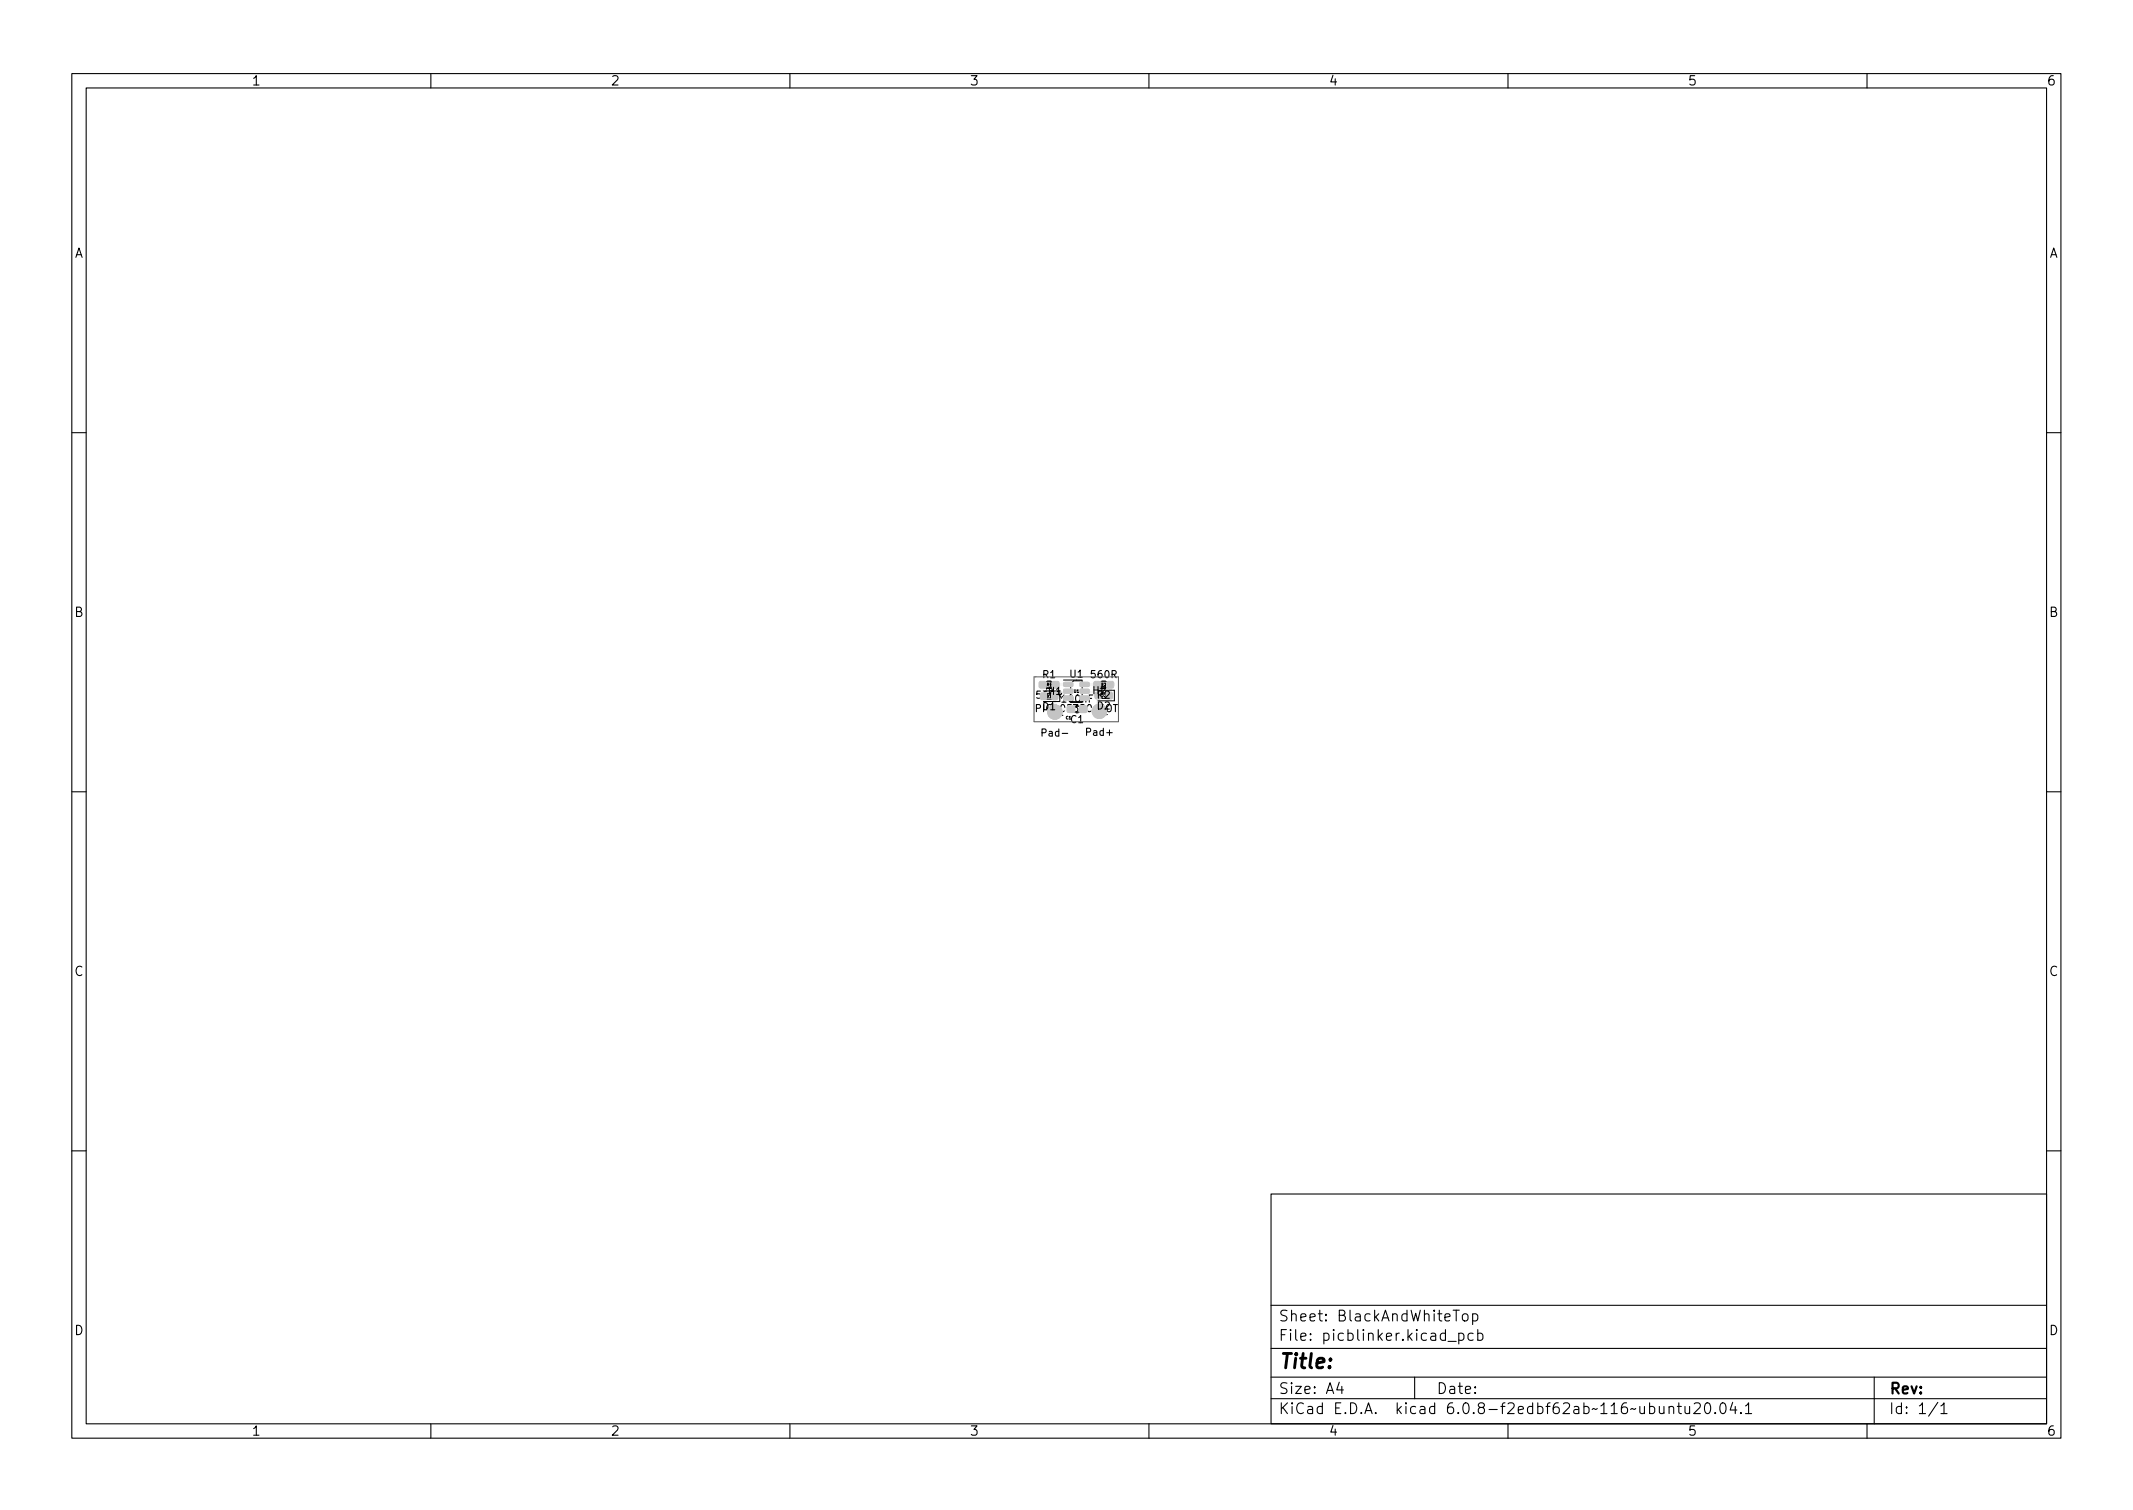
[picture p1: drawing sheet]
<svg xmlns="http://www.w3.org/2000/svg" width="297mm" height="210mm" viewBox="0 0 297 210" stroke-linecap="round" stroke-linejoin="round" font-family="sans-serif">
<g fill="none" stroke="#000" stroke-width=".15">
<path d="M10 10.2h277v190.1h-277zM12 12.2h273v186.1h-273zM60 10.2v2M110 10.2v2M160 10.2v2M210 10.2v2M260 10.2v2M10 60.2h2M285 60.2h2M144.3 98.6h.5l.1-.2v-.2l-.6-.1v1M155 98.1h.6M155.3 98.1v1"/>
<path d="M10 110.2h2M285 110.2h2M10 160.2h2M177 166.3h108v32h-108zM285 160.2h2M60 198.3v2M110 198.3v2M160 198.3v2M177 194.8h108M177 191.8h108M177 187.8h108M177 181.8h108"/>
<path d="M186.5 192.5l-.4 1h1M186.9 193v1M197 191.8v3M201.6 186.8h1.2M202.4 182.4h.8M203.1 185.7l.5-.1 .3 .3v.4l-.2 .3h-.1h-.5M203.1 185.6v1.5M203.7 183.1a.41 .41 0 0 1 .4-.2 .41 .41 0 0 1 .3 .3v.4a.41 .41 0 0 1-.4 .3 .41 .41 0 0 1-.4-.3zM205.1 183l.4-.1 .3 .3v.4l-.2 .3h-.1h-.4M205.1 182.9v1.5M205.1 185.7l-.4-.1-.3 .3v.4l.2 .3h.1h.4M205.8 185.7l.4-.1 .3 .3v.4l-.1 .3h-.2h-.4"/>
<path d="M205.8 185.1v1.5M210 198.3v2M232.4 196a.37 .37 0 0 1 .7 0v.8M232.4 195.8v1M233.6 195.8h.5M233.8 195.3v1.3l.1 .2h.2M234.6 195.8l.1 1a.41 .41 0 0 0 .6-.1M235.3 195.8v1M235.9 195.5l.2-.2 .5 .1a.41 .41 0 0 1 .1 .6l-.8 .8h.9M237.6 195.4a.36 .36 0 0 1 .5 .2 .77 .77 0 0 1-.4 1.2 1 1 0 0 1-.1-1.4zM238.9 196.7v.1h-.1l.1-.1v.1M239.7 195.4a.36 .36 0 0 1 .6 .2 .77 .77 0 0 1-.4 1.2 1 1 0 0 1-.2-1.4z"/>
<path d="M241.3 195.3l-.4 1h1M241.6 195.8v1M242.4 196.7l.1 .1h-.1v-.1v.1M243.1 195.8l.4-.5v1.5M243.1 196.8h.8M260 198.3v2M261 191.8v6.5M269.9 195.3l-1.3 1.9M270.3 195.8l.4-.5v1.5M270.3 196.8h.8"/>
</g>
<path d="M145.3 96.2h2.3M145.3 97.7h2.3M148.1 94.7h1.8M149.5 94.8l-.4 .4v2.5M150.7 94.8v2.9M152.9 96.1h2.3v1.5h-2.3" fill="none" stroke="#000" stroke-width=".14"/>
<g fill="#f0f0f0" stroke="#f0f0f0" stroke-width=".14">
<path d="M154.2 94.9h.8v.9h-.8z"/>
<path d="M152.4 94.9h.8v.9h-.8z"/>
<path d="M144.8 94.9h.8v.9h-.8z"/>
<path d="M146.6 94.9h.8v.9h-.8z"/>
<path d="M148.1 95h1.2l.1 .5-.1 .1h-1.1l-.1-.2z"/>
<path d="M148.1 96h1.2l.1 .5h-.1h-1.1l-.1-.1z"/>
<path d="M150.4 96h1.2l.1 .5h-.1h-1.1l-.1-.1z"/>
<path d="M150.4 95h1.2l.1 .5-.1 .1h-1.1l-.1-.2z"/>
<circle cx="153.1" cy="99" r="1"/>
<circle cx="146.9" cy="99.1" r="1"/>
</g>
<path d="M145.2 95.3v1.5M146.9 97v2.1M147.1 95.3h1.7M151 95.3h1.7M152.9 96.8v2.1M154.6 95.3v1.4" fill="none" stroke="#f0f0f0" stroke-width=".4"/>
<path d="M148.8 96.2l-.1 .1h-1.2M151 96.2l.1 .1" fill="none" stroke="#f0f0f0" stroke-width=".25"/>
<g fill="#c4c4c4" stroke="#c4c4c4" stroke-width=".14">
<path d="M154.2 94.9h.8v.9h-.8z"/>
<path d="M152.4 94.9h.8v.9h-.8z"/>
<path d="M144.8 94.9h.8v.9h-.8z"/>
<path d="M146.6 94.9h.8v.9h-.8z"/>
<path d="M148.1 95h1.2l.1 .5-.1 .1h-1.1l-.1-.2z"/>
<path d="M148.1 96h1.2l.1 .5h-.1h-1.1l-.1-.1z"/>
<path d="M150.4 96h1.2l.1 .5h-.1h-1.1l-.1-.1z"/>
<path d="M150.4 95h1.2l.1 .5-.1 .1h-1.1l-.1-.2z"/>
<circle cx="153.1" cy="99" r="1"/>
<circle cx="146.9" cy="99.1" r="1"/>
</g>
<path d="M144 94.2h11.7v6.3h-11.7z" fill="none" stroke="#575757" stroke-width=".14"/>
<text font-size="2.8" x="178" y="190.6">Title:</text>
<g font-size="2.1">
<text x="178" y="184">Sheet: BlackAndWhiteTop</text>
<text x="178" y="186.7">File: picblinker.kicad_pcb</text>
<text x="178" y="196.9">KiCad E.D.A. kicad 6.0.8-f2edbf62ab~116~ubuntu20.04.1</text>
<text x="178" y="194.1">Size: A4</text>
<text x="200" y="194.1">Date:</text>
<text x="263" y="194.1">Rev:</text>
<text x="263" y="196.9">Id: 1/1</text>
</g>
<g font-size="1.8">
<text x="35" y="11.9">1</text>
<text x="85" y="11.9">2</text>
<text x="135" y="11.9">3</text>
<text x="185" y="11.9">4</text>
<text x="235" y="11.9">5</text>
<text x="285" y="11.9">6</text>
<text x="10.3" y="35.9">A</text>
<text x="285.3" y="35.9">A</text>
<text x="10.3" y="85.9">B</text>
<text x="285.3" y="85.9">B</text>
<text x="10.3" y="135.9">C</text>
<text x="285.3" y="135.9">C</text>
<text x="10.3" y="185.9">D</text>
<text x="285.3" y="185.9">D</text>
<text x="35" y="199.9">1</text>
<text x="85" y="199.9">2</text>
<text x="135" y="199.9">3</text>
<text x="185" y="199.9">4</text>
<text x="235" y="199.9">5</text>
<text x="285" y="199.9">6</text>
</g>
<g font-size="1.4">
<text x="145.2" y="94.4">R1</text>
<text x="149" y="94.3">U1</text>
<text x="152" y="94.4">560R</text>
<text x="152.8" y="95.9">gn</text>
<text x="144.4" y="97.3">560R</text>
<text x="145.2" y="98.9">D1</text>
<text x="145.6" y="96">rt</text>
<text x="146" y="96.7">H1</text>
<text x="148" y="97.8">100nF</text>
<text x="149.1" y="100.7">C1</text>
<text x="152.2" y="96.6">H2</text>
<text x="152.5" y="99.5">H2</text>
<text x="152.8" y="97.3">R2</text>
<text x="152.8" y="98.8">D2</text>
<text x="145.4" y="102.5">Pad-</text>
<text x="151.4" y="102.4">Pad+</text>
</g>
<text font-size="1.4" fill="#c4c4c4" x="145" y="99.1">PIC10F320-IOT</text>
<text font-size="1.4" fill="#f0f0f0" x="146.3" y="99.6">H1</text>
<g font-size=".6">
<text x="145.7" y="95.5">R1</text>
<text x="153.3" y="95.5">R2</text>
<text x="145.7" y="97.1">D1</text>
<text x="148.4" y="100.1">C1</text>
<text x="149.5" y="96.4">U1</text>
<text x="153.3" y="97">D2</text>
</g>
</svg>
